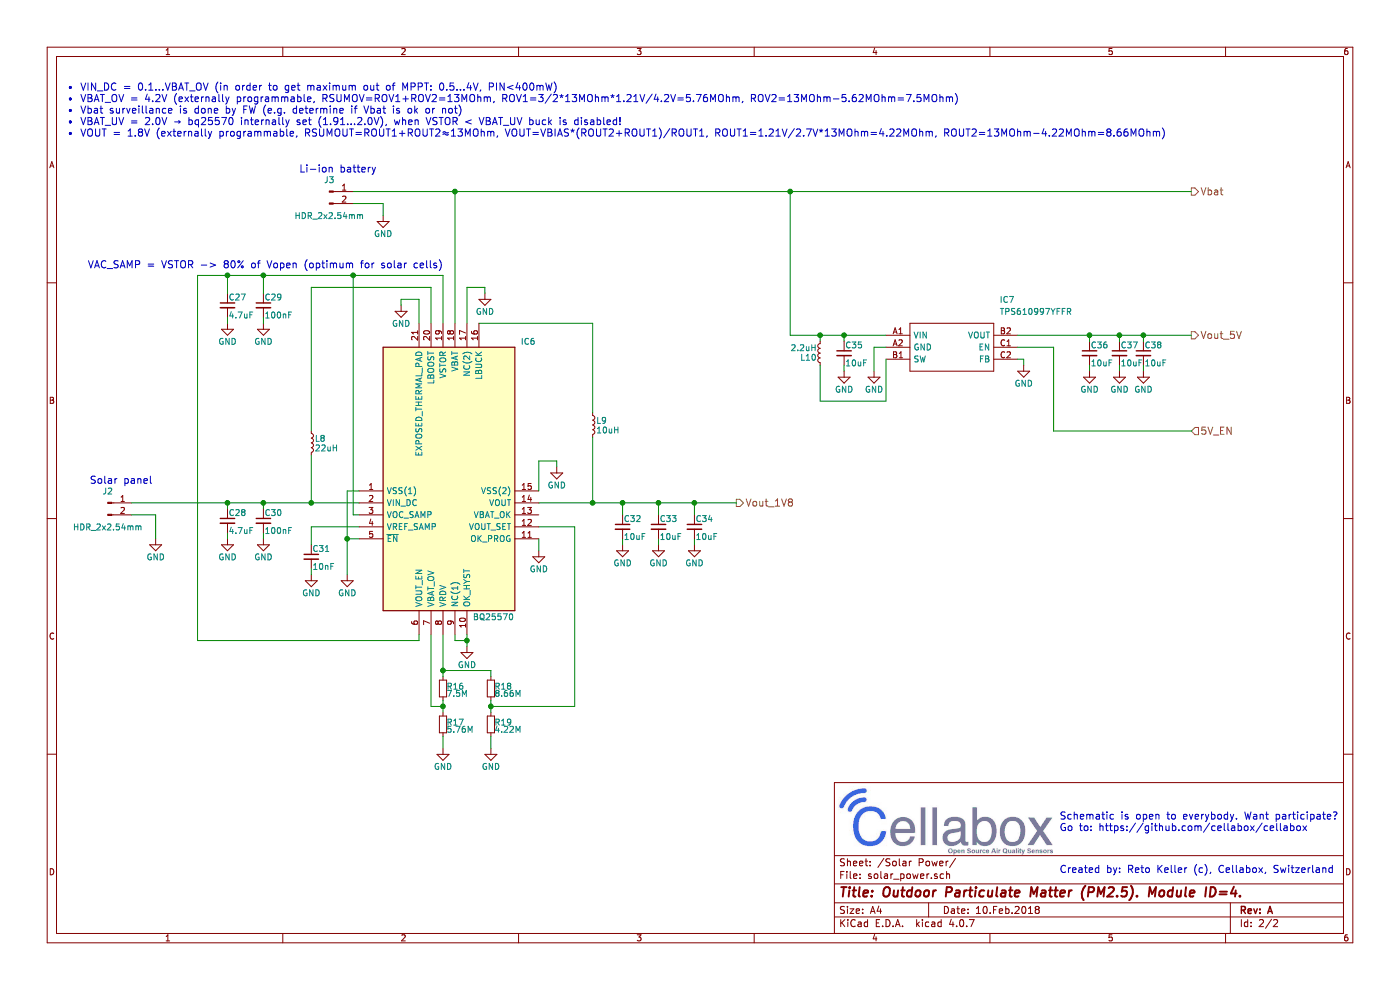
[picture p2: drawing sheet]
EESchema Schematic File Version 2
LIBS:power
LIBS:device
LIBS:switches
LIBS:relays
LIBS:motors
LIBS:transistors
LIBS:conn
LIBS:linear
LIBS:regul
LIBS:74xx
LIBS:cmos4000
LIBS:adc-dac
LIBS:memory
LIBS:xilinx
LIBS:microcontrollers
LIBS:dsp
LIBS:microchip
LIBS:analog_switches
LIBS:motorola
LIBS:texas
LIBS:intel
LIBS:audio
LIBS:interface
LIBS:digital-audio
LIBS:philips
LIBS:display
LIBS:cypress
LIBS:siliconi
LIBS:opto
LIBS:atmel
LIBS:contrib
LIBS:valves
LIBS:BQ25570
LIBS:24AA02T-I_OT
LIBS:53047-0810
LIBS:ISL21080CIH325Z-TK
LIBS:LM3671MF-1.8_NOPB
LIBS:LMP91000SD_NOPB
LIBS:LPS22HB
LIBS:nRF52840-QIAA-T
LIBS:NX3215SA-32.768K-STD-MUA-9
LIBS:Q22FA12800025_FA-128_32_MHZ_8PF
LIBS:SD05T1G
LIBS:SGP30-2.5k
LIBS:SGPC3-2.5k
LIBS:SHT30-DIS-B
LIBS:SHTC1
LIBS:SN74AUP1T17DCKR
LIBS:TPS62740DSST
LIBS:TPS610997YFFR
LIBS:id=4_outdoor_pm-cache
EELAYER 25 0
EELAYER END
$Descr A4 11693 8268
encoding utf-8
Sheet 2 2
Title "Outdoor Particulate Matter (PM2.5). Module ID=4."
Date "10.Feb.2018"
Rev "A"
Comp ""
Comment1 ""
Comment2 ""
Comment3 ""
Comment4 ""
$EndDescr
$Comp
L BQ25570 IC6
U 1 1
P 3000 4100
F 0 "IC6" H 4350 5350 50  0000 L CNN
F 1 "BQ25570" H 3950 3050 50  0000 L CNN
F 2 "QFN50P350X350X100-21N" H 4350 2950 50  0001 L CNN
F 3 "http://www.ti.com/lit/gpn/bq25570" H 4350 2850 50  0001 L CNN
F 4 "bq25570 Nano Power Boost Charger and Buck Converter for Energy Harvester Powered Applications, VQFN-20" H 4350 2750 50  0001 L CNN "Description"
F 5 "RS" H 4350 2650 50  0001 C CNN "Supplier_Name"
F 6 "" H 4350 2550 50  0001 C CNN "RS Part Number"
F 7 "Texas Instruments" H 4350 2450 50  0001 C CNN "Manufacturer_Name"
F 8 "BQ25570" H 4350 2350 50  0001 C CNN "Manufacturer_Part_Number"
F 9 "" H 4350 2250 50  0001 C CNN "Allied_Number"
F 10 "" H 4350 2150 50  0001 C CNN "Other Part Number"
F 11 "1" H 4350 2050 50  0001 C CNN "Height"
	1    3000 4100
	1    0    0    -1  
$EndComp
Text Notes 8850 7300 0    60   ~ 0
Created by: Reto Keller (c), Cellabox, Switzerland
Text Notes 8850 6950 0    60   ~ 0
Schematic is open to everybody. Want participate?\nGo to: https://github.com/cellabox/cellabox
$Comp
L R_Small R16
U 1 1
P 3700 5750
F 0 "R16" H 3730 5770 50  0000 L CNN
F 1 "7.5M" H 3730 5710 50  0000 L CNN
F 2 "" H 3700 5750 50  0001 C CNN
F 3 "" H 3700 5750 50  0001 C CNN
	1    3700 5750
	1    0    0    -1  
$EndComp
$Comp
L R_Small R17
U 1 1
P 3700 6050
F 0 "R17" H 3730 6070 50  0000 L CNN
F 1 "5.76M" H 3730 6010 50  0000 L CNN
F 2 "" H 3700 6050 50  0001 C CNN
F 3 "" H 3700 6050 50  0001 C CNN
	1    3700 6050
	1    0    0    -1  
$EndComp
$Comp
L GND #PWR63
U 1 1
P 3700 6250
F 0 "#PWR63" H 3700 6000 50  0001 C CNN
F 1 "GND" H 3700 6100 50  0000 C CNN
F 2 "" H 3700 6250 50  0001 C CNN
F 3 "" H 3700 6250 50  0001 C CNN
	1    3700 6250
	1    0    0    -1  
$EndComp
Wire Wire Line
	3700 5300 3700 5650
Wire Wire Line
	3700 5850 3700 5950
Text Notes 550  1150 0    60   ~ 0
•	VIN_DC = 0.1...VBAT_OV (in order to get maximum out of MPPT: 0.5...4V, PIN<400mW)\n•	VBAT_OV = 4.2V (externally programmable, RSUMOV=ROV1+ROV2=13MOhm, ROV1=3/2*13MOhm*1.21V/4.2V=5.76MOhm, ROV2=13MOhm-5.62MOhm=7.5MOhm)\n•	Vbat surveillance is done by FW (e.g. determine if Vbat is ok or not)\n•	VBAT_UV = 2.0V → bq25570 internally set (1.91…2.0V), when VSTOR < VBAT_UV buck is disabled!\n•	VOUT = 1.8V (externally programmable, RSUMOUT=ROUT1+ROUT2≈13MOhm, VOUT=VBIAS*(ROUT2+ROUT1)/ROUT1, ROUT1=1.21V/2.7V*13MOhm=4.22MOhm, ROUT2=13MOhm-4.22MOhm=8.66MOhm)
Wire Wire Line
	3600 5900 3700 5900
Wire Wire Line
	3600 5300 3600 5900
Connection ~ 3700 5900
$Comp
L R_Small R19
U 1 1
P 4100 6050
F 0 "R19" H 4130 6070 50  0000 L CNN
F 1 "4.22M" H 4130 6010 50  0000 L CNN
F 2 "" H 4100 6050 50  0001 C CNN
F 3 "" H 4100 6050 50  0001 C CNN
	1    4100 6050
	1    0    0    -1  
$EndComp
$Comp
L GND #PWR66
U 1 1
P 4100 6250
F 0 "#PWR66" H 4100 6000 50  0001 C CNN
F 1 "GND" H 4100 6100 50  0000 C CNN
F 2 "" H 4100 6250 50  0001 C CNN
F 3 "" H 4100 6250 50  0001 C CNN
	1    4100 6250
	1    0    0    -1  
$EndComp
Wire Wire Line
	3700 6250 3700 6150
Wire Wire Line
	4100 6250 4100 6150
$Comp
L R_Small R18
U 1 1
P 4100 5750
F 0 "R18" H 4130 5770 50  0000 L CNN
F 1 "8.66M" H 4130 5710 50  0000 L CNN
F 2 "" H 4100 5750 50  0001 C CNN
F 3 "" H 4100 5750 50  0001 C CNN
	1    4100 5750
	1    0    0    -1  
$EndComp
Wire Wire Line
	4100 5600 3700 5600
Connection ~ 3700 5600
Wire Wire Line
	4100 5850 4100 5950
Wire Wire Line
	4100 5650 4100 5600
Wire Wire Line
	4800 5900 4100 5900
Wire Wire Line
	4800 4400 4800 5900
Wire Wire Line
	4800 4400 4500 4400
Connection ~ 4100 5900
Text HLabel 6150 4200 2    60   Output ~ 0
Vout_1V8
$Comp
L Conn_01x02_Male J3
U 1 1
P 2750 1600
F 0 "J3" H 2750 1700 50  0000 C CNN
F 1 "HDR_2x2.54mm" H 2750 1400 50  0000 C CNN
F 2 "" H 2750 1600 50  0001 C CNN
F 3 "" H 2750 1600 50  0001 C CNN
	1    2750 1600
	1    0    0    -1  
$EndComp
$Comp
L GND #PWR61
U 1 1
P 3200 1800
F 0 "#PWR61" H 3200 1550 50  0001 C CNN
F 1 "GND" H 3200 1650 50  0000 C CNN
F 2 "" H 3200 1800 50  0001 C CNN
F 3 "" H 3200 1800 50  0001 C CNN
	1    3200 1800
	1    0    0    -1  
$EndComp
Wire Wire Line
	2950 1700 3200 1700
Wire Wire Line
	3200 1700 3200 1800
Wire Wire Line
	2950 1600 9950 1600
Wire Wire Line
	3800 1600 3800 2700
Connection ~ 3800 1600
Text HLabel 9950 2800 2    60   Output ~ 0
Vout_5V
$Comp
L GND #PWR68
U 1 1
P 4650 3900
F 0 "#PWR68" H 4650 3650 50  0001 C CNN
F 1 "GND" H 4650 3750 50  0000 C CNN
F 2 "" H 4650 3900 50  0001 C CNN
F 3 "" H 4650 3900 50  0001 C CNN
	1    4650 3900
	1    0    0    -1  
$EndComp
Wire Wire Line
	4500 4100 4500 3850
Wire Wire Line
	4500 3850 4650 3850
Wire Wire Line
	4650 3850 4650 3900
$Comp
L GND #PWR60
U 1 1
P 2900 4800
F 0 "#PWR60" H 2900 4550 50  0001 C CNN
F 1 "GND" H 2900 4650 50  0000 C CNN
F 2 "" H 2900 4800 50  0001 C CNN
F 3 "" H 2900 4800 50  0001 C CNN
	1    2900 4800
	1    0    0    -1  
$EndComp
Wire Wire Line
	2900 4100 2900 4800
Wire Wire Line
	2900 4500 3000 4500
Wire Wire Line
	2900 4100 3000 4100
Connection ~ 2900 4500
$Comp
L L_Small L9
U 1 1
P 4950 3550
F 0 "L9" H 4980 3590 50  0000 L CNN
F 1 "10uH" H 4980 3510 50  0000 L CNN
F 2 "" H 4950 3550 50  0001 C CNN
F 3 "" H 4950 3550 50  0001 C CNN
	1    4950 3550
	1    0    0    -1  
$EndComp
$Comp
L GND #PWR69
U 1 1
P 5200 4550
F 0 "#PWR69" H 5200 4300 50  0001 C CNN
F 1 "GND" H 5200 4400 50  0000 C CNN
F 2 "" H 5200 4550 50  0001 C CNN
F 3 "" H 5200 4550 50  0001 C CNN
	1    5200 4550
	1    0    0    -1  
$EndComp
$Comp
L GND #PWR71
U 1 1
P 5800 4550
F 0 "#PWR71" H 5800 4300 50  0001 C CNN
F 1 "GND" H 5800 4400 50  0000 C CNN
F 2 "" H 5800 4550 50  0001 C CNN
F 3 "" H 5800 4550 50  0001 C CNN
	1    5800 4550
	1    0    0    -1  
$EndComp
Wire Wire Line
	4500 4200 6150 4200
Wire Wire Line
	5800 4200 5800 4300
Wire Wire Line
	5200 4200 5200 4300
Connection ~ 5200 4200
Wire Wire Line
	5200 4550 5200 4500
Wire Wire Line
	5800 4550 5800 4500
Connection ~ 5500 4200
Wire Wire Line
	4950 3650 4950 4200
Connection ~ 4950 4200
Wire Wire Line
	4950 3450 4950 2700
Wire Wire Line
	4950 2700 4000 2700
$Comp
L C_Small C28
U 1 1
P 1900 4350
F 0 "C28" H 1910 4420 50  0000 L CNN
F 1 "4.7uF" H 1910 4270 50  0000 L CNN
F 2 "" H 1900 4350 50  0001 C CNN
F 3 "" H 1900 4350 50  0001 C CNN
	1    1900 4350
	1    0    0    -1  
$EndComp
$Comp
L L_Small L8
U 1 1
P 2600 3700
F 0 "L8" H 2630 3740 50  0000 L CNN
F 1 "22uH" H 2630 3660 50  0000 L CNN
F 2 "" H 2600 3700 50  0001 C CNN
F 3 "" H 2600 3700 50  0001 C CNN
	1    2600 3700
	1    0    0    -1  
$EndComp
$Comp
L C_Small C30
U 1 1
P 2200 4350
F 0 "C30" H 2210 4420 50  0000 L CNN
F 1 "100nF" H 2210 4270 50  0000 L CNN
F 2 "" H 2200 4350 50  0001 C CNN
F 3 "" H 2200 4350 50  0001 C CNN
	1    2200 4350
	1    0    0    -1  
$EndComp
$Comp
L Conn_01x02_Male J2
U 1 1
P 900 4200
F 0 "J2" H 900 4300 50  0000 C CNN
F 1 "HDR_2x2.54mm" H 900 4000 50  0000 C CNN
F 2 "" H 900 4200 50  0001 C CNN
F 3 "" H 900 4200 50  0001 C CNN
	1    900  4200
	1    0    0    -1  
$EndComp
$Comp
L GND #PWR54
U 1 1
P 1300 4500
F 0 "#PWR54" H 1300 4250 50  0001 C CNN
F 1 "GND" H 1300 4350 50  0000 C CNN
F 2 "" H 1300 4500 50  0001 C CNN
F 3 "" H 1300 4500 50  0001 C CNN
	1    1300 4500
	1    0    0    -1  
$EndComp
Wire Wire Line
	1300 4500 1300 4300
Wire Wire Line
	1300 4300 1100 4300
Connection ~ 2600 4200
$Comp
L GND #PWR56
U 1 1
P 1900 4500
F 0 "#PWR56" H 1900 4250 50  0001 C CNN
F 1 "GND" H 1900 4350 50  0000 C CNN
F 2 "" H 1900 4500 50  0001 C CNN
F 3 "" H 1900 4500 50  0001 C CNN
	1    1900 4500
	1    0    0    -1  
$EndComp
$Comp
L GND #PWR58
U 1 1
P 2200 4500
F 0 "#PWR58" H 2200 4250 50  0001 C CNN
F 1 "GND" H 2200 4350 50  0000 C CNN
F 2 "" H 2200 4500 50  0001 C CNN
F 3 "" H 2200 4500 50  0001 C CNN
	1    2200 4500
	1    0    0    -1  
$EndComp
Wire Wire Line
	1900 4500 1900 4450
Wire Wire Line
	2200 4500 2200 4450
$Comp
L GND #PWR65
U 1 1
P 4050 2450
F 0 "#PWR65" H 4050 2200 50  0001 C CNN
F 1 "GND" H 4050 2300 50  0000 C CNN
F 2 "" H 4050 2450 50  0001 C CNN
F 3 "" H 4050 2450 50  0001 C CNN
	1    4050 2450
	1    0    0    -1  
$EndComp
Wire Wire Line
	3900 2700 3900 2400
Wire Wire Line
	3900 2400 4050 2400
Wire Wire Line
	4050 2400 4050 2450
Wire Wire Line
	2600 3600 2600 2400
Wire Wire Line
	2600 2400 3600 2400
Wire Wire Line
	3600 2400 3600 2700
$Comp
L GND #PWR62
U 1 1
P 3350 2550
F 0 "#PWR62" H 3350 2300 50  0001 C CNN
F 1 "GND" H 3350 2400 50  0000 C CNN
F 2 "" H 3350 2550 50  0001 C CNN
F 3 "" H 3350 2550 50  0001 C CNN
	1    3350 2550
	1    0    0    -1  
$EndComp
Wire Wire Line
	3350 2550 3350 2500
Wire Wire Line
	3350 2500 3500 2500
Wire Wire Line
	3500 2500 3500 2700
$Comp
L C_Small C27
U 1 1
P 1900 2550
F 0 "C27" H 1910 2620 50  0000 L CNN
F 1 "4.7uF" H 1910 2470 50  0000 L CNN
F 2 "" H 1900 2550 50  0001 C CNN
F 3 "" H 1900 2550 50  0001 C CNN
	1    1900 2550
	1    0    0    -1  
$EndComp
$Comp
L C_Small C29
U 1 1
P 2200 2550
F 0 "C29" H 2210 2620 50  0000 L CNN
F 1 "100nF" H 2210 2470 50  0000 L CNN
F 2 "" H 2200 2550 50  0001 C CNN
F 3 "" H 2200 2550 50  0001 C CNN
	1    2200 2550
	1    0    0    -1  
$EndComp
$Comp
L GND #PWR55
U 1 1
P 1900 2700
F 0 "#PWR55" H 1900 2450 50  0001 C CNN
F 1 "GND" H 1900 2550 50  0000 C CNN
F 2 "" H 1900 2700 50  0001 C CNN
F 3 "" H 1900 2700 50  0001 C CNN
	1    1900 2700
	1    0    0    -1  
$EndComp
$Comp
L GND #PWR57
U 1 1
P 2200 2700
F 0 "#PWR57" H 2200 2450 50  0001 C CNN
F 1 "GND" H 2200 2550 50  0000 C CNN
F 2 "" H 2200 2700 50  0001 C CNN
F 3 "" H 2200 2700 50  0001 C CNN
	1    2200 2700
	1    0    0    -1  
$EndComp
Wire Wire Line
	1900 2700 1900 2650
Wire Wire Line
	2200 2700 2200 2650
Wire Wire Line
	2200 2300 2200 2450
Wire Wire Line
	3700 2300 3700 2700
Wire Wire Line
	1900 2450 1900 2300
Connection ~ 2200 2300
$Comp
L GND #PWR67
U 1 1
P 4500 4600
F 0 "#PWR67" H 4500 4350 50  0001 C CNN
F 1 "GND" H 4500 4450 50  0000 C CNN
F 2 "" H 4500 4600 50  0001 C CNN
F 3 "" H 4500 4600 50  0001 C CNN
	1    4500 4600
	1    0    0    -1  
$EndComp
Wire Wire Line
	4500 4500 4500 4600
$Comp
L GND #PWR64
U 1 1
P 3900 5400
F 0 "#PWR64" H 3900 5150 50  0001 C CNN
F 1 "GND" H 3900 5250 50  0000 C CNN
F 2 "" H 3900 5400 50  0001 C CNN
F 3 "" H 3900 5400 50  0001 C CNN
	1    3900 5400
	1    0    0    -1  
$EndComp
Wire Wire Line
	3900 5300 3900 5400
Wire Wire Line
	3800 5300 3800 5350
Wire Wire Line
	3800 5350 3900 5350
Connection ~ 3900 5350
Connection ~ 1900 2300
Text Notes 750  4050 0    60   ~ 0
Solar panel
Text Notes 2500 1450 0    60   ~ 0
Li-ion battery
Wire Wire Line
	1100 4200 3000 4200
Wire Wire Line
	3500 5300 3500 5350
Wire Wire Line
	3500 5350 1650 5350
Wire Wire Line
	1650 5350 1650 2300
Wire Wire Line
	1650 2300 3700 2300
Wire Wire Line
	3000 4300 2950 4300
Wire Wire Line
	2950 4300 2950 2300
Connection ~ 2950 2300
Text Notes 3700 2250 2    60   ~ 0
VAC_SAMP = VSTOR -> 80% of Vopen (optimum for solar cells)
Wire Wire Line
	2600 4200 2600 3800
Wire Wire Line
	2200 4250 2200 4200
Connection ~ 2200 4200
Wire Wire Line
	1900 4250 1900 4200
Connection ~ 1900 4200
$Comp
L C_Small C31
U 1 1
P 2600 4650
F 0 "C31" H 2610 4720 50  0000 L CNN
F 1 "10nF" H 2610 4570 50  0000 L CNN
F 2 "" H 2600 4650 50  0001 C CNN
F 3 "" H 2600 4650 50  0001 C CNN
	1    2600 4650
	1    0    0    -1  
$EndComp
$Comp
L GND #PWR59
U 1 1
P 2600 4800
F 0 "#PWR59" H 2600 4550 50  0001 C CNN
F 1 "GND" H 2600 4650 50  0000 C CNN
F 2 "" H 2600 4800 50  0001 C CNN
F 3 "" H 2600 4800 50  0001 C CNN
	1    2600 4800
	1    0    0    -1  
$EndComp
Wire Wire Line
	2600 4800 2600 4750
Wire Wire Line
	2600 4550 2600 4400
Wire Wire Line
	2600 4400 3000 4400
$Comp
L TPS610997YFFR IC7
U 1 1
P 7400 2800
F 0 "IC7" H 8350 3100 50  0000 L CNN
F 1 "TPS610997YFFR" H 8350 3000 50  0000 L CNN
F 2 "BGA6C40P2X3_88X123X62" H 8350 2900 50  0001 L CNN
F 3 "http://www.ti.com/lit/gpn/tps61099" H 8350 2800 50  0001 L CNN
F 4 "Synchronous Boost Converter with 800 nA Ultra-Low Quiescent Current" H 8350 2700 50  0001 L CNN "Description"
F 5 "Texas Instruments" H 8350 2600 50  0001 L CNN "Manufacturer_Name"
F 6 "TPS610997YFFR" H 8350 2500 50  0001 L CNN "Manufacturer_Part_Number"
F 7 "RS" H 8350 2400 50  0001 L CNN "Supplier_Name"
F 8 "0.625" H 8350 2200 50  0001 L CNN "Height"
	1    7400 2800
	1    0    0    -1  
$EndComp
Wire Wire Line
	6600 2800 7400 2800
Connection ~ 6600 1600
$Comp
L C_Small C35
U 1 1
P 7050 2950
F 0 "C35" H 7060 3020 50  0000 L CNN
F 1 "10uF" H 7060 2870 50  0000 L CNN
F 2 "" H 7050 2950 50  0001 C CNN
F 3 "" H 7050 2950 50  0001 C CNN
	1    7050 2950
	1    0    0    -1  
$EndComp
$Comp
L L_Small L10
U 1 1
P 6850 2950
F 0 "L10" H 6880 2990 50  0000 L CNN
F 1 "2.2uH" H 6880 2910 50  0000 L CNN
F 2 "" H 6850 2950 50  0001 C CNN
F 3 "" H 6850 2950 50  0001 C CNN
	1    6850 2950
	-1   0    0    1   
$EndComp
$Comp
L GND #PWR73
U 1 1
P 7300 3100
F 0 "#PWR73" H 7300 2850 50  0001 C CNN
F 1 "GND" H 7300 2950 50  0000 C CNN
F 2 "" H 7300 3100 50  0001 C CNN
F 3 "" H 7300 3100 50  0001 C CNN
	1    7300 3100
	1    0    0    -1  
$EndComp
Wire Wire Line
	7400 2900 7300 2900
Wire Wire Line
	7300 2900 7300 3100
Wire Wire Line
	7400 3000 7400 3350
Wire Wire Line
	7400 3350 6850 3350
Wire Wire Line
	6850 3350 6850 3050
$Comp
L GND #PWR72
U 1 1
P 7050 3100
F 0 "#PWR72" H 7050 2850 50  0001 C CNN
F 1 "GND" H 7050 2950 50  0000 C CNN
F 2 "" H 7050 3100 50  0001 C CNN
F 3 "" H 7050 3100 50  0001 C CNN
	1    7050 3100
	1    0    0    -1  
$EndComp
Wire Wire Line
	7050 3100 7050 3050
Wire Wire Line
	6850 2850 6850 2800
Connection ~ 6850 2800
Wire Wire Line
	6600 2800 6600 1600
Wire Wire Line
	7050 2850 7050 2800
Connection ~ 7050 2800
$Comp
L GND #PWR74
U 1 1
P 8550 3050
F 0 "#PWR74" H 8550 2800 50  0001 C CNN
F 1 "GND" H 8550 2900 50  0000 C CNN
F 2 "" H 8550 3050 50  0001 C CNN
F 3 "" H 8550 3050 50  0001 C CNN
	1    8550 3050
	1    0    0    -1  
$EndComp
Wire Wire Line
	8550 3050 8550 3000
Wire Wire Line
	8550 3000 8500 3000
$Comp
L C_Small C36
U 1 1
P 9100 2950
F 0 "C36" H 9110 3020 50  0000 L CNN
F 1 "10uF" H 9110 2870 50  0000 L CNN
F 2 "" H 9100 2950 50  0001 C CNN
F 3 "" H 9100 2950 50  0001 C CNN
	1    9100 2950
	1    0    0    -1  
$EndComp
$Comp
L C_Small C37
U 1 1
P 9350 2950
F 0 "C37" H 9360 3020 50  0000 L CNN
F 1 "10uF" H 9360 2870 50  0000 L CNN
F 2 "" H 9350 2950 50  0001 C CNN
F 3 "" H 9350 2950 50  0001 C CNN
	1    9350 2950
	1    0    0    -1  
$EndComp
$Comp
L C_Small C38
U 1 1
P 9550 2950
F 0 "C38" H 9560 3020 50  0000 L CNN
F 1 "10uF" H 9560 2870 50  0000 L CNN
F 2 "" H 9550 2950 50  0001 C CNN
F 3 "" H 9550 2950 50  0001 C CNN
	1    9550 2950
	1    0    0    -1  
$EndComp
$Comp
L GND #PWR70
U 1 1
P 5500 4550
F 0 "#PWR70" H 5500 4300 50  0001 C CNN
F 1 "GND" H 5500 4400 50  0000 C CNN
F 2 "" H 5500 4550 50  0001 C CNN
F 3 "" H 5500 4550 50  0001 C CNN
	1    5500 4550
	1    0    0    -1  
$EndComp
$Comp
L C_Small C32
U 1 1
P 5200 4400
F 0 "C32" H 5210 4470 50  0000 L CNN
F 1 "10uF" H 5210 4320 50  0000 L CNN
F 2 "" H 5200 4400 50  0001 C CNN
F 3 "" H 5200 4400 50  0001 C CNN
	1    5200 4400
	1    0    0    -1  
$EndComp
$Comp
L C_Small C33
U 1 1
P 5500 4400
F 0 "C33" H 5510 4470 50  0000 L CNN
F 1 "10uF" H 5510 4320 50  0000 L CNN
F 2 "" H 5500 4400 50  0001 C CNN
F 3 "" H 5500 4400 50  0001 C CNN
	1    5500 4400
	1    0    0    -1  
$EndComp
$Comp
L C_Small C34
U 1 1
P 5800 4400
F 0 "C34" H 5810 4470 50  0000 L CNN
F 1 "10uF" H 5810 4320 50  0000 L CNN
F 2 "" H 5800 4400 50  0001 C CNN
F 3 "" H 5800 4400 50  0001 C CNN
	1    5800 4400
	1    0    0    -1  
$EndComp
Wire Wire Line
	5500 4550 5500 4500
Wire Wire Line
	5500 4300 5500 4200
Connection ~ 5800 4200
Wire Wire Line
	9100 2850 9100 2800
Connection ~ 9100 2800
Wire Wire Line
	9350 2850 9350 2800
Connection ~ 9350 2800
Wire Wire Line
	9550 2850 9550 2800
Connection ~ 9550 2800
$Comp
L GND #PWR75
U 1 1
P 9100 3100
F 0 "#PWR75" H 9100 2850 50  0001 C CNN
F 1 "GND" H 9100 2950 50  0000 C CNN
F 2 "" H 9100 3100 50  0001 C CNN
F 3 "" H 9100 3100 50  0001 C CNN
	1    9100 3100
	1    0    0    -1  
$EndComp
$Comp
L GND #PWR76
U 1 1
P 9350 3100
F 0 "#PWR76" H 9350 2850 50  0001 C CNN
F 1 "GND" H 9350 2950 50  0000 C CNN
F 2 "" H 9350 3100 50  0001 C CNN
F 3 "" H 9350 3100 50  0001 C CNN
	1    9350 3100
	1    0    0    -1  
$EndComp
$Comp
L GND #PWR77
U 1 1
P 9550 3100
F 0 "#PWR77" H 9550 2850 50  0001 C CNN
F 1 "GND" H 9550 2950 50  0000 C CNN
F 2 "" H 9550 3100 50  0001 C CNN
F 3 "" H 9550 3100 50  0001 C CNN
	1    9550 3100
	1    0    0    -1  
$EndComp
Wire Wire Line
	9100 3100 9100 3050
Wire Wire Line
	9350 3100 9350 3050
Wire Wire Line
	9550 3100 9550 3050
Wire Wire Line
	9950 2800 8500 2800
Text HLabel 9950 1600 2    60   Output ~ 0
Vbat
Text HLabel 9950 3600 2    60   Input ~ 0
5V_EN
Wire Wire Line
	9950 3600 8800 3600
Wire Wire Line
	8800 3600 8800 2900
Wire Wire Line
	8800 2900 8500 2900
$EndSCHEMATC
